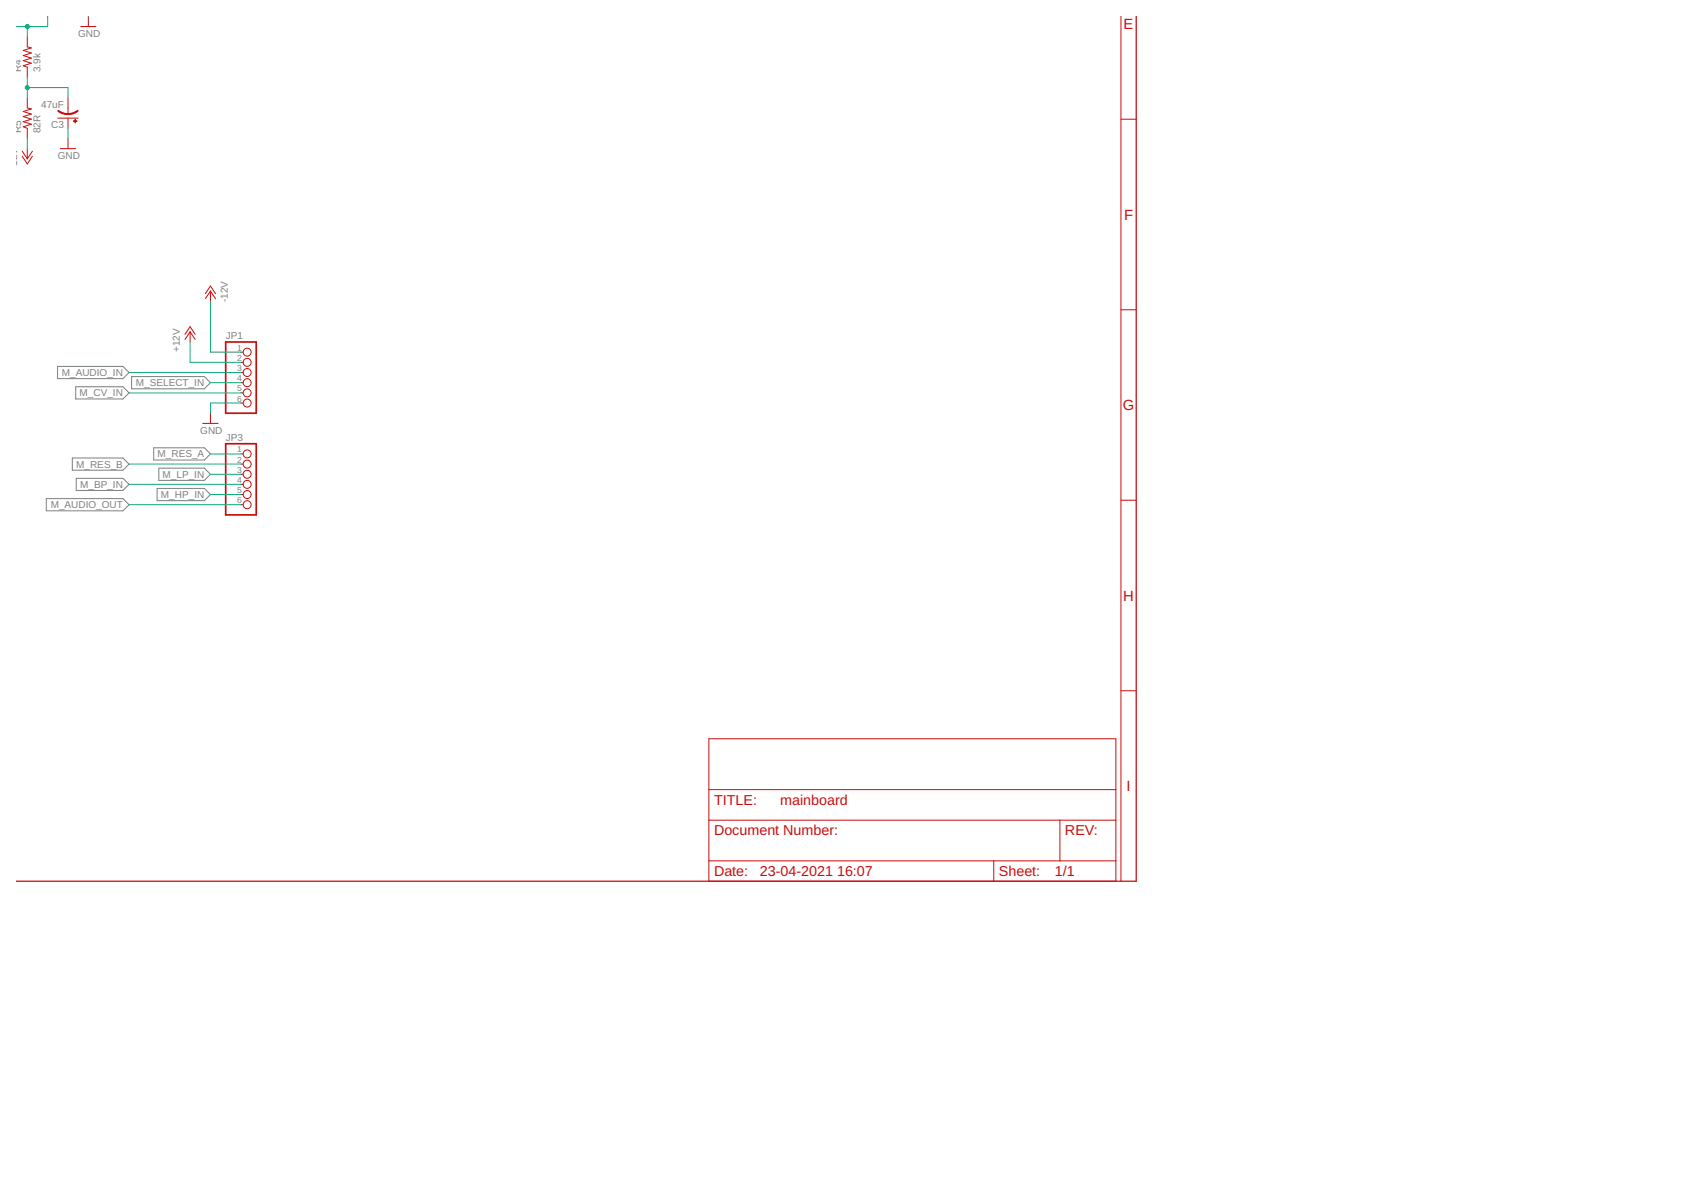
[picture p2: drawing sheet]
<svg xmlns="http://www.w3.org/2000/svg" width="420mm" height="297mm" viewBox="0 0 420 297" stroke-linecap="round" stroke-linejoin="round" font-family="sans-serif">
<path d="M14.4 91.5h16.3l1.5 1.5-1.5 1.5h-16.3zM18.9 96.5h11.8l1.5 1.6-1.5 1.5h-11.8zM32.9 94h18.1l1.5 1.5-1.5 1.5h-18.1zM18.1 114.3h12.6l1.5 1.5-1.5 1.6h-12.6zM19 119.4h11.7l1.5 1.5-1.5 1.5h-11.7zM38.4 111.8h12.6l1.5 1.5-1.5 1.5h-12.6zM39.6 116.9h11.4l1.5 1.5-1.5 1.5h-11.4zM11.6 124.5h19.1l1.5 1.5-1.5 1.5h-19.1zM39.2 121.9h11.8l1.5 1.5-1.5 1.6h-11.8z" fill="none" stroke="#808080" stroke-width=".25"/>
<g fill="none" stroke="#c90d0c" stroke-width=".25">
<path d="M6.8 9.2v2.5l1 .3-2 .6 2 .6-2 .7 2 .6-2 .6 2 .7-2 .6 1 .4v2.5M20.2 6.6h3.8M22.1 4.1v2.5M279.8 4.1v215.9M5.5 37.7l1.3 1.9M5.5 39l1.3 1.9 1.3-1.9M6.8 24.4v2.5l1 .3-2 .6 2 .7-2 .6 2 .6-2 .7 2 .6-2 .6 1 .4v2.6M6.8 37.1v2.5M8.1 37.7l-1.3 1.9M14.4 29.5h5.1M15.1 37.1h3.8M17 24.4v4.1"/>
<path d="M17 29.5v2.5M17 34.6v2.5M279.8 29.8h3.9M51.3 73.3l1.2-1.9 1.3 1.9M52.5 72.7v2.5M52.5 72.7l1.3 1.9M52.5 72.7l-1.2 1.9M279.8 77.3h3.9M46.2 83.5l1.3-1.9 1.2 1.9M47.5 82.8l1.2 1.9M47.5 82.8l-1.3 1.9M47.5 82.8v2.6"/>
<path d="M60.2 87.9h.5M60.2 90.4h.5M60.2 93h.5M60.2 95.5h.5M60.2 98.1h.5M50.6 105.7h3.8M52.5 103.1v2.6M60.2 113.3h.5M60.2 115.8h.5M60.2 118.4h.5M60.2 100.6h.5M60.2 120.9h.5"/>
<path d="M60.2 123.4h.5M60.2 126h.5M279.8 124.9h3.9M279.8 172.4h3.9M177 184.4h101.6v35.6h-101.6zM177 197.1h101.6M177 204.7h101.6M177 214.9h101.6M248.1 214.9v5.1M264.6 204.7v10.2"/>
<circle cx="61.7" cy="87.9" r=".99"/>
<circle cx="61.7" cy="95.5" r=".99"/>
<circle cx="61.7" cy="93" r=".99"/>
<circle cx="61.7" cy="98.1" r=".99"/>
<circle cx="61.7" cy="90.4" r=".99"/>
<circle cx="61.7" cy="113.3" r=".99"/>
<circle cx="61.7" cy="115.8" r=".99"/>
<circle cx="61.7" cy="118.4" r=".99"/>
<circle cx="61.7" cy="100.6" r=".99"/>
<circle cx="61.7" cy="123.4" r=".99"/>
<circle cx="61.7" cy="126" r=".99"/>
<circle cx="61.7" cy="120.9" r=".99"/>
</g>
<g fill="#c90d0c" stroke="#c90d0c" stroke-width=".25">
<path d="M14.6 27.5l1.3 .7 1.1 .2v.2l-1.9-.4-.7-.5z" fill-rule="evenodd"/>
<path d="M17 28.3l1-.1 1.4-.7 .1 .2-1.7 .8-.8 .1z" fill-rule="evenodd"/>
</g>
<g fill="#c90d0c" stroke="#c90d0c" stroke-width=".25">
<path d="M18.3 30.2h.9v.1h-.9z"/>
<path d="M18.7 29.8h.1v.9h-.1z"/>
</g>
<path d="M56.3 85.4h7.7v17.7h-7.7zM56.3 110.8h7.7v17.7h-7.7z" fill="none" stroke="#c90d0c" stroke-width=".42"/>
<path d="M283.7 4.1v215.9h-279.6" fill="none" stroke="#c90d0c" stroke-width=".32"/>
<g fill="none" stroke="#0dab76" stroke-width=".25">
<path d="M6.8 6.6v2.6M6.8 19.3v5.1M11.9 4.1v2.5h-7.8M6.8 34.6v2.5M6.8 21.9h10.2v2.5M17 32v2.6M52.5 75.2v12.7h7.7M32.2 98.1h28M32.2 93h28M47.5 85.4v5h12.7M52.5 95.5h7.7M32.2 115.8h28"/>
<path d="M52.5 118.4h7.7M52.5 113.3h7.7M60.2 100.6h-7.7v2.5M32.2 120.9h28M32.2 126h28M52.5 123.4h7.7"/>
</g>
<g fill="#0dab76" stroke="#0dab76" stroke-width=".25">
<circle cx="6.8" cy="21.9" r=".51"/>
<circle cx="6.8" cy="6.6" r=".51"/>
</g>
<g font-size="3.7" fill="#c90d0c">
<text x="280.5" y="7.3">E</text>
<text x="280.6" y="54.8">F</text>
<text x="280.3" y="102.4">G</text>
<text x="280.4" y="149.9">H</text>
<text x="281.2" y="197.5">I</text>
</g>
<g font-size="3.6" fill="#c90d0c">
<text x="178.2" y="200.9">TITLE:</text>
<text x="194.8" y="200.9">mainboard</text>
<text x="178.2" y="208.5">Document Number:</text>
<text x="265.9" y="208.5">REV:</text>
<text x="178.2" y="218.7">Date:</text>
<text x="189.7" y="218.7">23-04-2021</text>
<text x="209" y="218.7">16:07</text>
<text x="249.4" y="218.7">Sheet:</text>
<text x="263.3" y="218.7">1/1</text>
</g>
<g font-size="2.5" fill="#808080">
<text x="19.5" y="9.2">GND</text>
<text x="5.3" y="18.1" transform="rotate(-90 5.3 18.1)">R4</text>
<text x="10.1" y="18.1" transform="rotate(-90 10.1 18.1)">3.9k</text>
<text x="10.3" y="27.1">47uF</text>
<text x="5.3" y="33.3" transform="rotate(-90 5.3 33.3)">R5</text>
<text x="10.1" y="33.3" transform="rotate(-90 10.1 33.3)">82R</text>
<text x="12.8" y="31.9">C3</text>
<text x="14.4" y="39.6">GND</text>
<text x="4.3" y="42.2" transform="rotate(-90 4.3 42.2)">-12V</text>
<text x="56.8" y="75.4" transform="rotate(-90 56.8 75.4)">-12V</text>
<text x="44.9" y="87.9" transform="rotate(-90 44.9 87.9)">+12V</text>
<text x="56.3" y="84.7">JP1</text>
<text x="15.4" y="93.9">M_AUDIO_IN</text>
<text x="19.9" y="98.9">M_CV_IN</text>
<text x="33.9" y="96.4">M_SELECT_IN</text>
<text x="50" y="108.2">GND</text>
<text x="56.3" y="110.1">JP3</text>
<text x="19" y="116.7">M_RES_B</text>
<text x="39.3" y="114.2">M_RES_A</text>
<text x="40.6" y="119.3">M_LP_IN</text>
<text x="20" y="121.8">M_BP_IN</text>
<text x="40.2" y="124.3">M_HP_IN</text>
<text x="12.7" y="126.9">M_AUDIO_OUT</text>
</g>
<g font-size="2.1" fill="#808080">
<text x="59.2" y="87.5">1</text>
<text x="59.2" y="90.1">2</text>
<text x="59.2" y="92.6">3</text>
<text x="59.2" y="95.2">4</text>
<text x="59.2" y="97.7">5</text>
<text x="59.2" y="100.2">6</text>
<text x="59.2" y="112.9">1</text>
<text x="59.2" y="115.5">2</text>
<text x="59.2" y="118">3</text>
<text x="59.2" y="120.6">4</text>
<text x="59.2" y="123.1">5</text>
<text x="59.2" y="125.6">6</text>
</g>
</svg>
